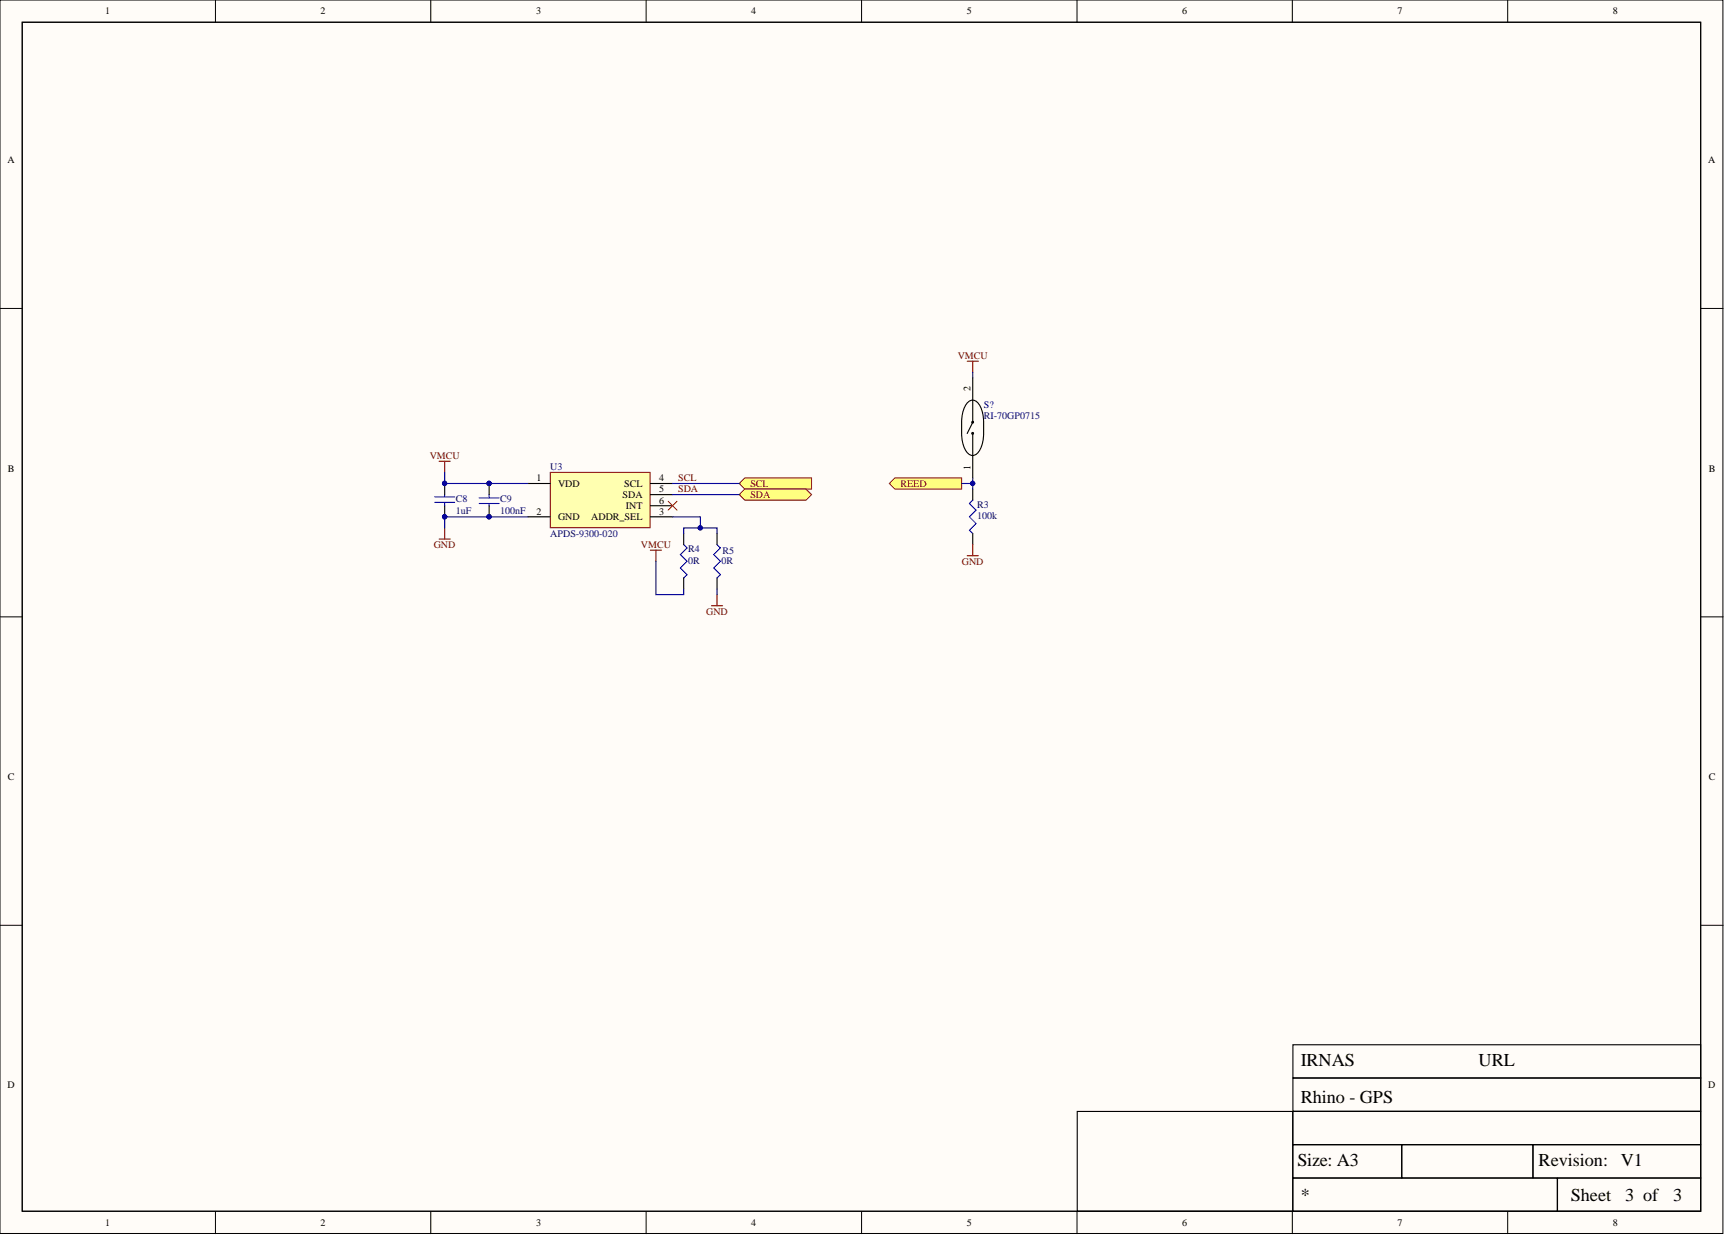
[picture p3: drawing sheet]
<svg xmlns="http://www.w3.org/2000/svg" width="393mm" height="282mm" viewBox="0 0 393 282" stroke-linecap="round" stroke-linejoin="round" font-family="sans-serif">
<g fill="#fffcf8" stroke="#000" stroke-width=".23">
<path d="M0 0h392.9v281.3h-392.9z"/>
<path d="M5.1 5.1h382.7v271.1h-382.7z"/>
</g>
<g fill="none" stroke="#000" stroke-width=".23">
<path d="M49.1 0v5.1M98.2 0v5.1M147.3 0v5.1M196.5 0v5.1M245.6 0v5.1M294.7 0v5.1M343.8 0v5.1M0 70.3h5.1M387.9 70.3h5M0 140.7h5.1M387.9 140.7h5M0 211h5.1"/>
<path d="M387.9 211h5M49.1 276.3v5M98.2 276.3v5M147.3 276.3v5M196.5 276.3v5M245.6 276.3v5M294.7 276.3v5M343.8 276.3v5"/>
</g>
<path d="M5.1 5.1h382.7v271.1h-382.7zM294.8 238.3h93v7.5h-93zM245.6 253.5h49.2v22.7h-49.2zM294.8 253.5h93v7.5h-93zM294.8 245.9h93v7.5h-93zM294.8 261.1h24.8v7.5h-24.8zM294.8 268.7h60.3v7.5h-60.3zM319.7 261.1h29.8v7.5h-29.8zM349.6 261.1h38.2v7.5h-38.2zM355.2 268.7h32.6v7.5h-32.6z" fill="none" stroke="#000" stroke-width=".25"/>
<g fill="#ffff80" stroke="#800000" stroke-width=".23">
<path d="M168.6 110.3l1.2-1.3h15.3v2.5h-15.3z" fill-rule="evenodd"/>
<path d="M168.6 112.8l1.2-1.3h14l1.3 1.3-1.3 1.3h-14z" fill-rule="evenodd"/>
<path d="M202.8 110.3l1.3-1.3h15.2v2.5h-15.2z" fill-rule="evenodd"/>
</g>
<path d="M125.5 107.7h22.7v12.6h-22.7z" fill="#ffffb0" stroke="#800000" stroke-width=".23"/>
<g fill="none" stroke="#000" stroke-width=".25">
<path d="M220.8 91.6a1.5 1.5 0 0 1 2.4 .5 7.1 7.1 0 0 1 1.1 4.2 12.5 12.5 0 0 1-.7 6.1 1.98 1.98 0 0 1-2.3 1.4 4.7 4.7 0 0 1-2-4v-1a12.5 12.5 0 0 1 .7-6.1zM221.8 86.2v10.1l-1.3 2.6M221.8 98.9v10.1M120.4 110.3h5.1M120.4 117.9h5.1M148.3 110.3h5.1M148.3 117.9h5.1M148.3 112.8h5.1M148.3 115.3h5.1M221.8 111.5v2.6M155.9 121.7v2.5M155.9 131.8v2.5"/>
<path d="M163.5 121.7v2.5M163.5 131.8v2.5M221.8 121.7v2.5"/>
<circle cx="221.8" cy="96.3" r=".2"/>
<circle cx="221.8" cy="98.8" r=".2"/>
</g>
<path d="M99.1 114.6h4.6M99.1 113.3h4.6M109.3 113.6h4.5M109.3 114.8h4.5M111.5 112.8v.8M221.8 114.1l-.7 .7 1.5 1.5-1.5 1.6 1.5 1.5-1.5 1.5 .7 .8M155.9 124.2l.8 .8-1.6 1.5 1.6 1.5-1.6 1.5 1.6 1.5-.8 .8M163.5 124.2l.8 .8-1.6 1.5 1.6 1.5-1.6 1.5 1.6 1.5-.8 .8" fill="none" stroke="#00f" stroke-width=".25"/>
<path d="M220.5 82.4h2.6M221.8 82.4v2.5M100.1 105.2h2.6M101.4 105.2v2.5M100.1 122.9h2.6M101.4 120.4v2.5M148.3 125.5h2.5M149.6 125.5v2.5M162.2 138.1h2.6M163.5 135.6v2.5M220.5 126.7h2.6M221.8 124.2v2.5" fill="none" stroke="#800000" stroke-width=".25"/>
<path d="M152.4 114.3l2 2M154.4 114.3l-2 2" fill="none" stroke="#f00" stroke-width=".23"/>
<path d="M221.8 84.9v1.3M101.4 107.7v2.6h19M120.4 117.9h-19v2.5M153.4 117.9h6.3v2.5h-3.8v1.3M153.4 110.3h15.2M153.4 112.8h15.2M219.3 110.3h2.5v1.2M221.8 109v1.3M149.6 128v7.6h6.3v-1.3M159.7 120.4h3.8v1.3M163.5 134.3v1.3" fill="none" stroke="#000080" stroke-width=".25"/>
<g fill="#000080" stroke="#000080" stroke-width=".23">
<circle cx="159.7" cy="120.4" r=".48"/>
<circle cx="221.8" cy="110.2" r=".48"/>
</g>
<g font-size="4.1">
<text x="296.6" y="243.2">IRNAS</text>
<text x="337.2" y="243.2">URL</text>
<text x="296.6" y="251.6">Rhino - GPS</text>
<text x="295.8" y="266">Size: A3</text>
<text x="350.8" y="266">Revision:</text>
<text x="369.6" y="266">V1</text>
<text x="296.6" y="273.9">*</text>
<text x="358.2" y="273.9">Sheet</text>
<text x="370.6" y="273.9">3 of</text>
<text x="381.5" y="273.9">3</text>
</g>
<g font-size="3.5" fill="#000080">
<text x="100.5" y="112.2">PIC801</text>
<text x="110.8" y="112.2">PIC902</text>
<text x="100.5" y="117.1">PIC802</text>
<text x="110.8" y="117.1">PIC901</text>
</g>
<g font-size="2.3">
<text x="24" y="3.3">1</text>
<text x="73.1" y="3.3">2</text>
<text x="122.2" y="3.3">3</text>
<text x="171.3" y="3.3">4</text>
<text x="220.5" y="3.3">5</text>
<text x="269.6" y="3.3">6</text>
<text x="318.7" y="3.3">7</text>
<text x="367.8" y="3.3">8</text>
<text x="1.7" y="37.2">A</text>
<text x="389.5" y="37.2">A</text>
<text x="221.3" y="89.2" transform="rotate(-90 221.3 89.2)">2</text>
<text x="1.8" y="107.6">B</text>
<text x="221.3" y="107.1" transform="rotate(-90 221.3 107.1)">1</text>
<text x="389.6" y="107.6">B</text>
<text x="122.3" y="109.8">1</text>
<text x="127.3" y="111">VDD</text>
<text x="142" y="113.6">SDA</text>
<text x="142.3" y="111">SCL</text>
<text x="150.3" y="109.8">4</text>
<text x="150.3" y="112.3">5</text>
<text x="122.3" y="117.4">2</text>
<text x="127.3" y="118.6">GND</text>
<text x="134.8" y="118.6">ADDR_SEL</text>
<text x="142.7" y="116.1">INT</text>
<text x="150.3" y="117.4">3</text>
<text x="150.3" y="114.8">6</text>
<text x="1.8" y="177.9">C</text>
<text x="389.6" y="177.9">C</text>
<text x="1.7" y="248.2">D</text>
<text x="389.5" y="248.2">D</text>
<text x="24" y="279.6">1</text>
<text x="73.1" y="279.6">2</text>
<text x="122.2" y="279.6">3</text>
<text x="171.3" y="279.6">4</text>
<text x="220.5" y="279.6">5</text>
<text x="269.6" y="279.6">6</text>
<text x="318.7" y="279.6">7</text>
<text x="367.8" y="279.6">8</text>
</g>
<g font-size="2.3" fill="#800000">
<text x="218.4" y="81.9">VMCU</text>
<text x="98" y="104.7">VMCU</text>
<text x="154.6" y="109.8">SCL</text>
<text x="154.6" y="112.3">SDA</text>
<text x="171.1" y="111">SCL</text>
<text x="171.1" y="113.6">SDA</text>
<text x="205.3" y="111">REED</text>
<text x="98.9" y="125">GND</text>
<text x="146.1" y="125">VMCU</text>
<text x="219.3" y="128.8">GND</text>
<text x="161" y="140.2">GND</text>
</g>
<g font-size="2.3" fill="#000080">
<text x="224.3" y="93">S?</text>
<text x="224.3" y="95.6">RI-70GP0715</text>
<text x="125.5" y="107.2">U3</text>
<text x="103.9" y="114.6">C8</text>
<text x="103.9" y="117.1">1uF</text>
<text x="114.1" y="114.6">C9</text>
<text x="114.1" y="117.1">100nF</text>
<text x="222.8" y="115.8">R3</text>
<text x="222.8" y="118.4">100k</text>
<text x="125.5" y="122.4">APDS-9300-020</text>
<text x="156.9" y="126">R4</text>
<text x="156.9" y="128.5">0R</text>
<text x="164.5" y="128.5">0R</text>
<text x="164.8" y="126.2">R5</text>
</g>
</svg>
